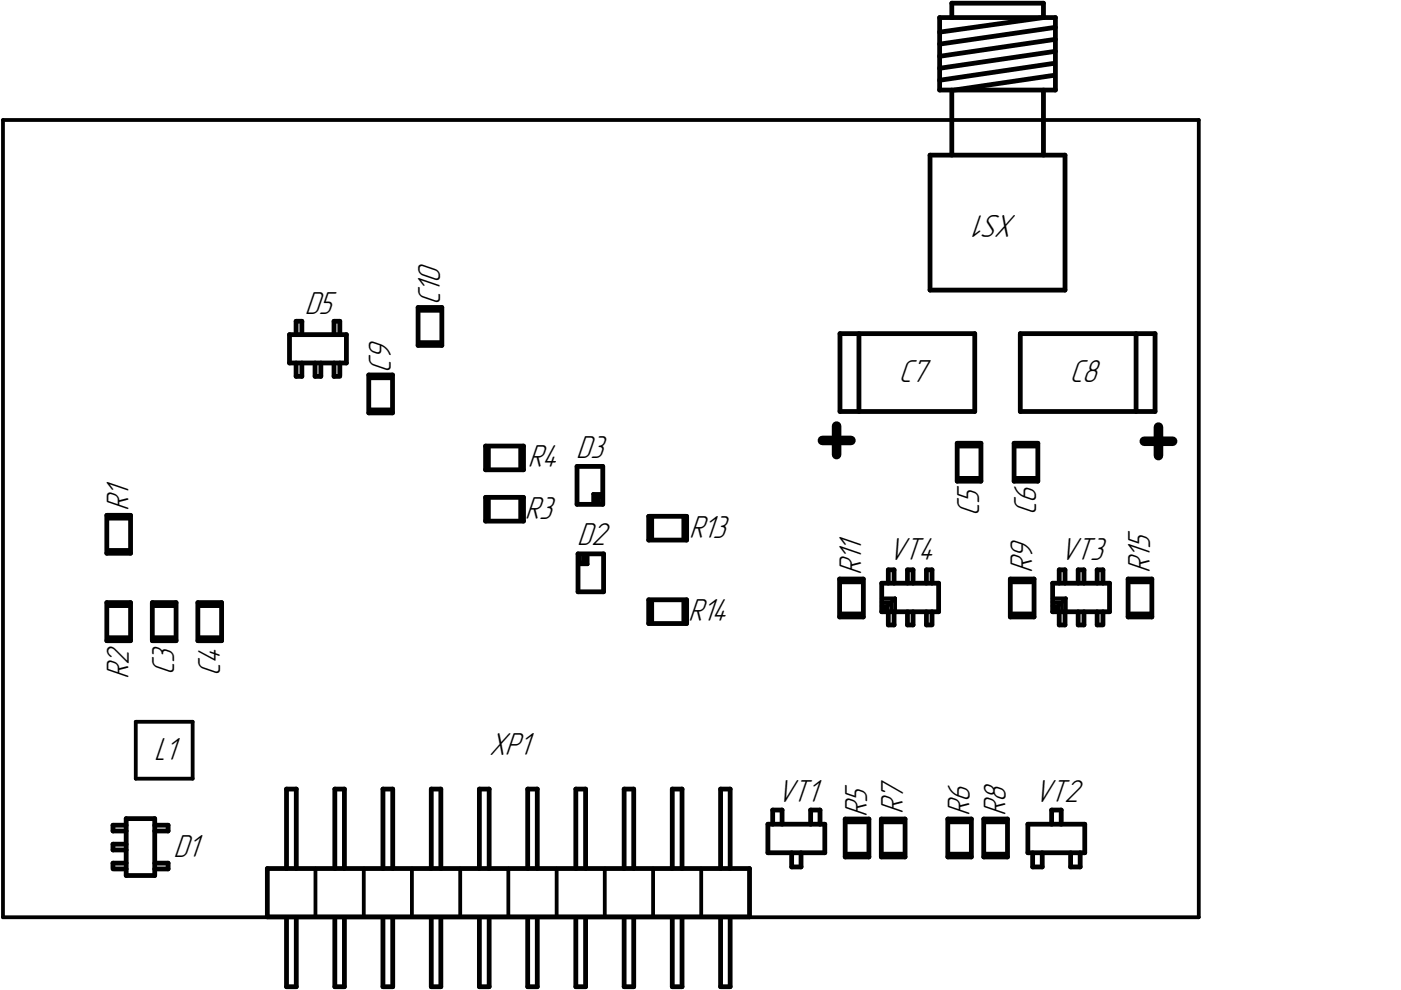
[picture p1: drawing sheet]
<svg xmlns="http://www.w3.org/2000/svg" width="297mm" height="210mm" viewBox="0 0 297 210" stroke-linecap="round" stroke-linejoin="round" font-family="sans-serif">
<g fill="none" stroke="#000" stroke-width=".8">
<path d="M.6 25.4h253.6v169.1h-253.6zM123 117.6v1.2M123.8 117.6v1.6M124.2 117.6v1.6h-1.2M124.6 117.6v2h-2M127 106v.8M127.4 105.2h-1.2v1.6M127.4 105.5h-.8v.8M127.8 104.7h-2v2.1M186.9 128.5h1.3v1.2M186.9 126.9h2.9M186.9 127.7h2.1v2"/>
<path d="M189.8 126.9v2.8M189.8 126.9l-2.9 2.8M223.2 128.5h1.2v1.2M223.2 126.9h2.8M223.2 127.7h2v2M226 126.9v2.8M226 126.9l-2.8 2.8M28.8 153h12v12.1h-12zM66.9 184.1v10.3M77.1 184.1v10.3M87.3 184.1v10.3M97.6 184.1v10.3"/>
<path d="M107.8 184.1v10.3M118 184.1v10.3M128.2 184.1v10.3M138.5 184.1v10.3M148.7 184.1v10.3"/>
</g>
<g fill="none" stroke="#000" stroke-width="1">
<path d="M199.2 3.7h24.6v15.4h-24.6zM201.8 3.7v-3h19.4v3l-22 3.1M201.8 19.1v13.8M221.2 19.1v13.8M223.3 13.5l-24.1 3.5M223.3 16l-21 3.1M223.8 5.8l-24.6 3.6M223.8 8.3l-24.6 3.6M223.8 10.9l-24.6 3.6M197.2 32.9h28.6v28.6h-28.6zM61.4 71h12v6h-12zM62.8 77v2.8h1.2v-2.8"/>
<path d="M62.8 71v-2.9h1.2v2.9M66.8 77v2.8h1.2v-2.8M70.8 77v2.8h1.2M70.8 71v-2.9h1.2v2.9M72 77v2.6M78.2 79.5h5v8h-5zM88.6 65.2h5.1v8h-5.1zM89.1 65.8h4.2M89.1 72.6h4.2M178.1 70.7h28.6v16.5h-28.6zM182.1 70.7v16.5M216.3 70.7h28.6v16.5h-28.6z"/>
<path d="M240.9 70.7v16.5M78.6 86.9h4.2M78.6 80.1h4.2M103 94.6h8v5h-8zM103.5 95v4.2M110.4 95v4.2M122.3 98.9h5.5v8h-5.5zM202.9 94h5.1v8h-5.1zM203.4 94.6h4.2M215 94h5v8h-5zM215.4 94.6h4.3M22.6 109.3h5.1v8h-5.1z"/>
<path d="M23.1 116.7h4.2M23.1 109.9h4.2M103 105.5h8v5h-8zM103.5 105.8v4.3M110.4 105.8v4.3M122.6 117.4h5.4v8.1h-5.4zM137.5 109.5h8.1v5h-8.1zM138.2 109.9v4.2M145 109.9v4.2M203.4 101.4h4.2M215.4 101.4h4.3M22.6 127.8h5.1v8h-5.1z"/>
<path d="M23.1 135.2h4.2M23.1 128.4h4.2M32.3 127.8h5v8h-5zM32.7 135.2h4.3M32.7 128.4h4.3M41.9 127.8h5.1v8h-5.1zM42.4 135.2h4.2M42.4 128.4h4.2M137.5 127.2h8.1v5h-8.1zM138.2 127.6v4.2M145 127.6v4.2M178 122.8h5v8h-5z"/>
<path d="M178.4 123.4h4.2M178.4 130.2h4.2M186.9 123.7h12.1v6h-12.1zM188.3 129.7v2.8h1.3v-2.8M188.3 123.7v-2.9h1.3v2.9M192.4 129.7v2.8h1.2v-2.8M192.4 123.7v-2.9h1.2v2.9M196.4 129.7v2.8h1.2M196.4 123.7v-2.9h1.2v2.9M197.6 129.7v2.6M214.2 122.8h5v8h-5zM214.6 123.4h4.3"/>
<path d="M214.6 130.2h4.3M223.2 123.7h12v6h-12zM224.6 129.7v2.8h1.2v-2.8M224.6 123.7v-2.9h1.2v2.9M228.6 129.7v2.8h1.2v-2.8M228.6 123.7v-2.9h1.2v2.9M232.6 129.7v2.8h1.2M232.6 123.7v-2.9h1.2v2.9M233.8 129.7v2.6M239.2 122.8h5v8h-5zM239.6 123.4h4.2M239.6 130.2h4.2"/>
<path d="M26.8 175h-2.8v1.2h2.8M26.8 179h-2.8v1.2h2.8M26.8 173.6h6v12h-6zM32.8 175h2.8v1.2h-2.8M162.8 174.8h12.1v6h-12.1zM163.8 174.8v-3.1h2v3.1M171.9 174.8v-3.1h2v3.1M179.2 173.7h5v8h-5zM179.6 174.2h4.2M186.9 173.7h5v8h-5zM187.2 174.2h4.3M201 173.7h4.9v8h-4.9z"/>
<path d="M201.3 174.2h4.3M208.6 173.7h5v8h-5zM209 174.2h4.2M217.9 174.8h12.1v6h-12.1zM223 174.8v-3.1h2v3.1M24.2 184.2h2.6M26.8 183h-2.8v1.2M32.8 183h2.8v1.2h-2.8M56.7 184.1h102.2v10.3h-102.2zM60.7 194.5v14.7h2.1v-14.7M60.7 184.1v-16.8h2.1v16.8M71 194.5v14.7h2v-14.7"/>
<path d="M71 184.1v-16.8h2v16.8M81.2 194.5v14.7h2.1v-14.7M81.2 184.1v-16.8h2.1v16.8M91.4 194.5v14.7h2.1v-14.7M91.4 184.1v-16.8h2.1v16.8M101.6 194.5v14.7h2.1v-14.7M101.6 184.1v-16.8h2.1v16.8M111.9 194.5v14.7h2v-14.7M111.9 184.1v-16.8h2v16.8M122.1 194.5v14.7h2.1v-14.7M122.1 184.1v-16.8h2.1v16.8M132.3 194.5v14.7h2.1v-14.7"/>
<path d="M132.3 184.1v-16.8h2.1v16.8M142.5 194.5v14.7h2.1v-14.7M142.5 184.1v-16.8h2.1v16.8M152.8 194.5v14.7h2v-14.7M152.8 184.1v-16.8h2v16.8M167.8 180.8v3h2v-3M179.6 181.1h4.2M187.2 181.1h4.3M201.3 181.1h4.3M209 181.1h4.2M218.9 180.8v3h2.1v-3M227 180.8v3h2v-3"/>
</g>
<path d="M174.4 93.4h6M177.4 90.3v6.1M242.6 93.6h6M245.6 90.6v6" fill="none" stroke="#000" stroke-width="2"/>
<g font-size="7.1">
<text x="215.6" y="45.6" transform="rotate(180 215.6 45.6)">XS1</text>
<text x="93.3" y="64.7" transform="rotate(-90 93.3 64.7)">C10</text>
<text x="64.6" y="66.5">D5</text>
<text x="82.8" y="79" transform="rotate(-90 82.8 79)">C9</text>
<text x="190.6" y="81">C7</text>
<text x="226.8" y="81">C8</text>
<text x="111.9" y="99.1">R4</text>
<text x="122.2" y="97.1">D3</text>
<text x="27.3" y="108.4" transform="rotate(-90 27.3 108.4)">R1</text>
<text x="111.3" y="110">R3</text>
<text x="207.6" y="109.4" transform="rotate(-90 207.6 109.4)">C5</text>
<text x="219.7" y="109.2" transform="rotate(-90 219.7 109.2)">C6</text>
<text x="122.4" y="115.6">D2</text>
<text x="146.1" y="114">R13</text>
<text x="188.4" y="118.8">VT4</text>
<text x="224.8" y="118.8">VT3</text>
<text x="182.7" y="121.9" transform="rotate(-90 182.7 121.9)">R11</text>
<text x="218.9" y="121.4" transform="rotate(-90 218.9 121.4)">R9</text>
<text x="243.8" y="121.5" transform="rotate(-90 243.8 121.5)">R15</text>
<text x="145.9" y="131.7">R14</text>
<text x="27.3" y="143.9" transform="rotate(-90 27.3 143.9)">R2</text>
<text x="37" y="143.2" transform="rotate(-90 37 143.2)">C3</text>
<text x="46.6" y="143.4" transform="rotate(-90 46.6 143.4)">C4</text>
<text x="32.7" y="161.1">L1</text>
<text x="103.7" y="160.1">XP1</text>
<text x="164.8" y="170">VT1</text>
<text x="183.9" y="173.1" transform="rotate(-90 183.9 173.1)">R5</text>
<text x="191.5" y="172.5" transform="rotate(-90 191.5 172.5)">R7</text>
<text x="205.6" y="172.9" transform="rotate(-90 205.6 172.9)">R6</text>
<text x="213.2" y="172.9" transform="rotate(-90 213.2 172.9)">R8</text>
<text x="219.4" y="170">VT2</text>
<text x="36.8" y="181.6">D1</text>
</g>
</svg>
